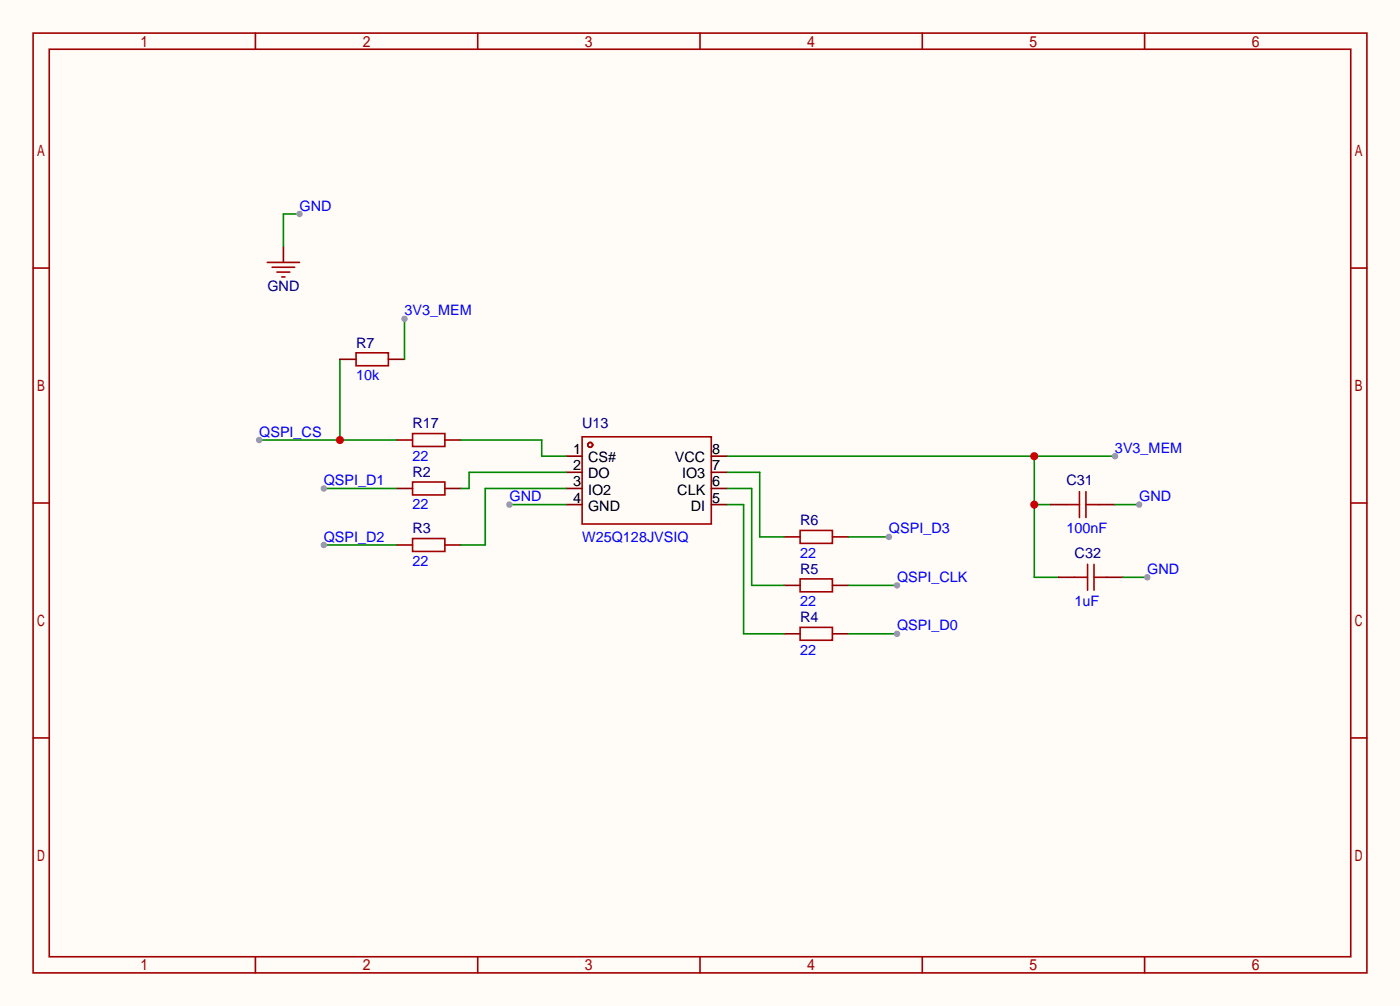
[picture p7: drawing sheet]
<svg xmlns="http://www.w3.org/2000/svg" width="220mm" height="158mm" viewBox="0 0 220 158" stroke-linecap="round" stroke-linejoin="round" font-family="sans-serif">
<path d="M0 0h220.2v158.2h-220.2z" fill="#fffcf7"/>
<g fill="none" stroke="#a10000" stroke-width=".25">
<path d="M5.2 5.2h209.8v147.8h-209.8zM7.7 7.7h204.8v142.8h-204.8zM40.2 5.2v2.5M75.1 5.2v2.5M110.1 5.2v2.5M145.1 5.2v2.5M180 5.2v2.5M5.2 42.2h2.5M212.5 42.2h2.5M5.2 79.1h2.5M91.6 68.7h20.3v13.7h-20.3zM212.5 79.1h2.5"/>
<path d="M5.2 116.1h2.5M212.5 116.1h2.5M40.2 150.5v2.5M75.1 150.5v2.5M110.1 150.5v2.5M145.1 150.5v2.5M180 150.5v2.5"/>
<circle cx="92.8" cy="70" r=".38"/>
</g>
<path d="M89 71.8h2.6M89 74.3h2.6M89 76.8h2.6M89 79.4h2.6M111.9 71.8h2.5M111.9 74.3h2.5M111.9 76.8h2.5M111.9 79.4h2.5" fill="none" stroke="#870000" stroke-width=".25"/>
<path d="M114.4 71.8h61M162.7 71.8v19h3.8M162.7 79.4h2.5" fill="none" stroke="#008700" stroke-width=".25"/>
<g fill="#c00">
<circle cx="162.7" cy="71.8" r=".63"/>
<circle cx="162.7" cy="79.4" r=".63"/>
</g>
<circle cx="175.4" cy="71.8" r=".51" fill="#999"/>
<path d="M80.1 79.4h8.9" fill="none" stroke="#008700" stroke-width=".25"/>
<circle cx="80.1" cy="79.4" r=".51" fill="#999"/>
<path d="M167.8 79.4h2M169.8 77.3v4.1M170.8 79.4h2M170.8 77.3v4.1" fill="none" stroke="#a10000" stroke-width=".25"/>
<path d="M165.2 79.4h2.6M172.8 79.4h2.6" fill="none" stroke="#870000" stroke-width=".25"/>
<path d="M175.4 79.4h3.8" fill="none" stroke="#008700" stroke-width=".25"/>
<circle cx="179.2" cy="79.4" r=".51" fill="#999"/>
<path d="M169 90.8h2.1M171.1 88.8v4M172.1 90.8h2M172.1 88.8v4" fill="none" stroke="#a10000" stroke-width=".25"/>
<path d="M166.5 90.8h2.5M174.1 90.8h2.6" fill="none" stroke="#870000" stroke-width=".25"/>
<path d="M176.7 90.8h3.8" fill="none" stroke="#008700" stroke-width=".25"/>
<circle cx="180.5" cy="90.8" r=".51" fill="#999"/>
<path d="M44.6 38.7v2.6" fill="none" stroke="#870000" stroke-width=".25"/>
<path d="M42 41.3h5.1M42.8 42h3.6M43.6 42.8h2M44.3 43.6h.5" fill="none" stroke="#a10000" stroke-width=".25"/>
<path d="M47.1 33.7h-2.5v5" fill="none" stroke="#008700" stroke-width=".25"/>
<circle cx="47.1" cy="33.7" r=".51" fill="#999"/>
<path d="M62.4 69.2h2.5M62.4 76.8h2.5M70 69.2h2.5M70 76.8h2.5M62.4 85.7h2.5M70 85.7h2.5M123.3 84.5h2.6M123.3 92.1h2.6M123.3 99.7h2.6M130.9 84.5h2.6M130.9 92.1h2.6M130.9 99.7h2.6" fill="none" stroke="#870000" stroke-width=".25"/>
<path d="M64.9 68.2h5.1v2h-5.1zM64.9 75.8h5.1v2.1h-5.1zM64.9 84.7h5.1v2h-5.1zM125.9 83.4h5v2.1h-5zM125.9 91.1h5v2h-5zM125.9 98.7h5v2h-5z" fill="none" stroke="#a10000" stroke-width=".25"/>
<path d="M53.5 56.5v12.7M40.8 69.2h21.6M72.5 69.2h12.7v2.6h3.8M89 74.3h-15.2v2.5h-1.3M89 76.8h-12.7v8.9h-3.8M114.4 76.8h3.8v15.3h5.1M114.4 74.3h5.1v10.2h3.8M114.4 79.4h2.6v20.3h6.3" fill="none" stroke="#008700" stroke-width=".25"/>
<circle cx="53.5" cy="69.2" r=".63" fill="#c00"/>
<circle cx="40.8" cy="69.2" r=".51" fill="#999"/>
<path d="M133.5 92.1h7.6" fill="none" stroke="#008700" stroke-width=".25"/>
<circle cx="141.1" cy="92.1" r=".51" fill="#999"/>
<path d="M133.5 99.7h7.6" fill="none" stroke="#008700" stroke-width=".25"/>
<circle cx="141.1" cy="99.7" r=".51" fill="#999"/>
<path d="M50.9 76.8h11.5" fill="none" stroke="#008700" stroke-width=".25"/>
<circle cx="50.9" cy="76.8" r=".51" fill="#999"/>
<path d="M50.9 85.7h11.5" fill="none" stroke="#008700" stroke-width=".25"/>
<circle cx="50.9" cy="85.7" r=".51" fill="#999"/>
<path d="M133.5 84.5h6.3" fill="none" stroke="#008700" stroke-width=".25"/>
<circle cx="139.8" cy="84.5" r=".51" fill="#999"/>
<path d="M53.5 56.5h2.5M61.1 56.5h2.5" fill="none" stroke="#870000" stroke-width=".25"/>
<path d="M56 55.5h5.1v2h-5.1z" fill="none" stroke="#a10000" stroke-width=".25"/>
<path d="M63.6 50.2v6.3" fill="none" stroke="#008700" stroke-width=".25"/>
<circle cx="63.6" cy="50.2" r=".51" fill="#999"/>
<g font-size="2.3" fill="#00f">
<text x="47.1" y="33.1">GND</text>
<text x="63.6" y="49.6">3V3_MEM</text>
<text x="56" y="59.8">10k</text>
<text x="40.8" y="68.7">QSPI_CS</text>
<text x="175.4" y="71.2">3V3_MEM</text>
<text x="50.9" y="76.3">QSPI_D1</text>
<text x="64.9" y="72.5">22</text>
<text x="64.9" y="80.1">22</text>
<text x="80.1" y="78.8">GND</text>
<text x="139.8" y="83.9">QSPI_D3</text>
<text x="167.8" y="83.9">100nF</text>
<text x="179.2" y="78.8">GND</text>
<text x="50.9" y="85.2">QSPI_D2</text>
<text x="64.9" y="89">22</text>
<text x="91.6" y="85.2">W25Q128JVSIQ</text>
<text x="125.9" y="87.7">22</text>
<text x="125.9" y="95.3">22</text>
<text x="141.1" y="91.5">QSPI_CLK</text>
<text x="169" y="95.3">1uF</text>
<text x="180.5" y="90.3">GND</text>
<text x="141.1" y="99.2">QSPI_D0</text>
<text x="125.9" y="103">22</text>
</g>
<g font-size="2.3" fill="#000080">
<text x="42.1" y="45.8">GND</text>
<text x="56" y="54.7">R7</text>
<text x="64.9" y="67.4">R17</text>
<text x="91.6" y="67.4">U13</text>
<text x="64.9" y="75">R2</text>
<text x="167.8" y="76.3">C31</text>
<text x="64.9" y="83.9">R3</text>
<text x="125.9" y="82.6">R6</text>
<text x="169" y="87.7">C32</text>
<text x="125.9" y="90.3">R5</text>
<text x="125.9" y="97.9">R4</text>
</g>
<g font-size="2.3">
<text x="90.2" y="71.4">1</text>
<text x="112" y="71.4">8</text>
<text x="90.2" y="74">2</text>
<text x="90.2" y="76.5">3</text>
<text x="92.5" y="72.7">CS#</text>
<text x="92.5" y="75.3">DO</text>
<text x="92.5" y="77.8">IO2</text>
<text x="106.2" y="72.7">VCC</text>
<text x="106.5" y="77.8">CLK</text>
<text x="107.3" y="75.3">IO3</text>
<text x="112" y="76.5">6</text>
<text x="112" y="74">7</text>
<text x="90.2" y="79.1">4</text>
<text x="92.5" y="80.3">GND</text>
<text x="108.7" y="80.3">DI</text>
<text x="112" y="79.1">5</text>
</g>
</svg>
